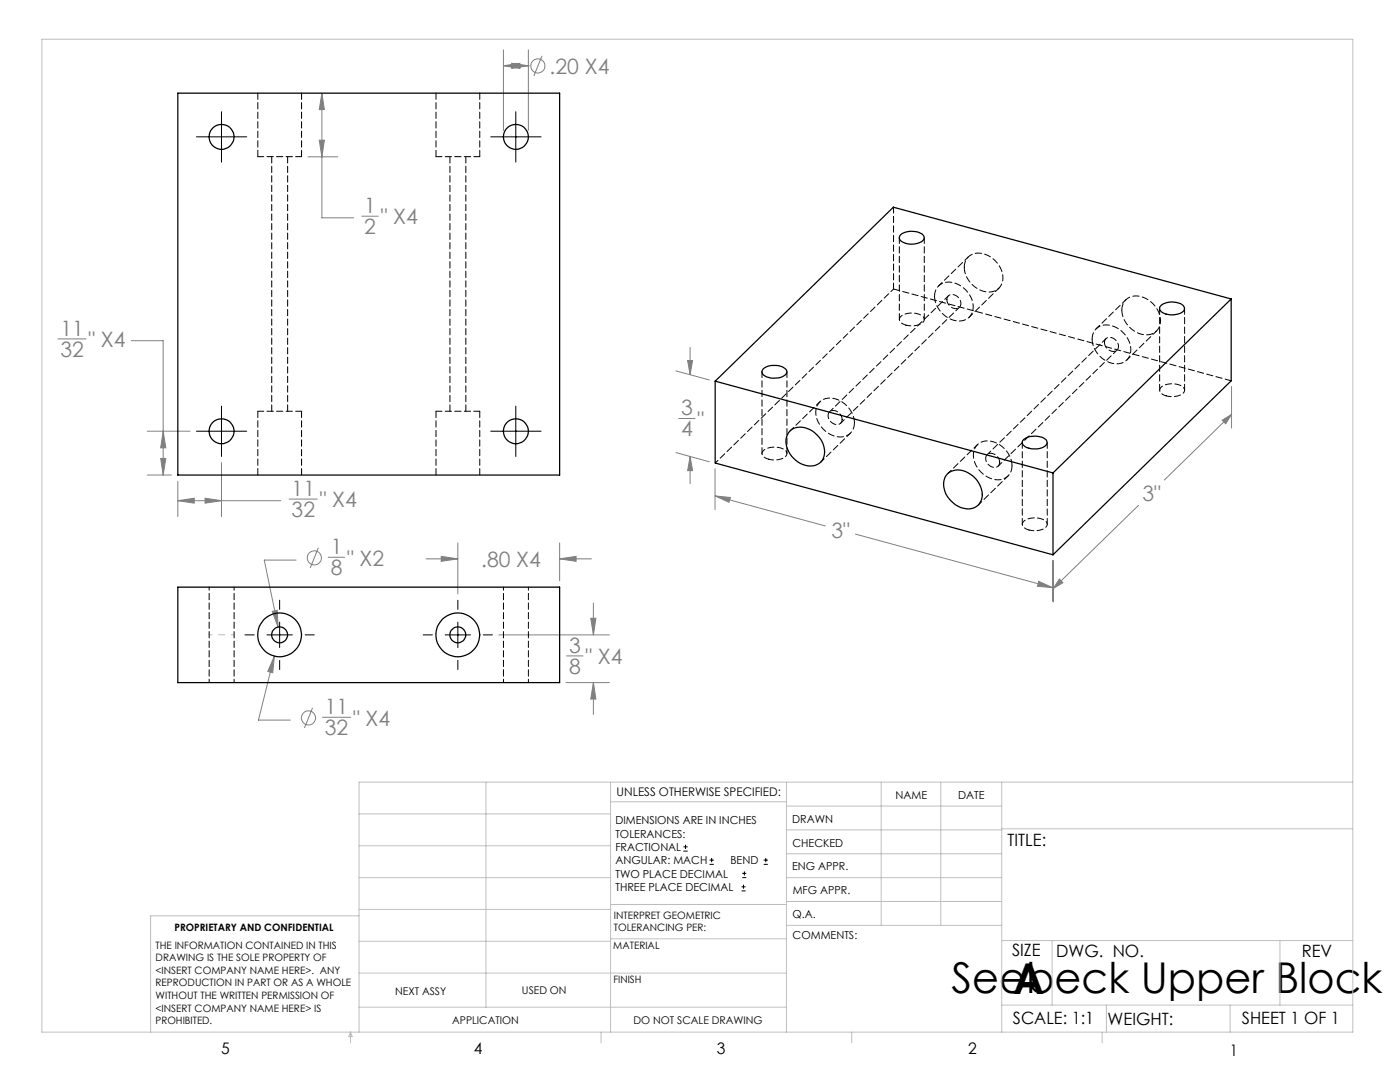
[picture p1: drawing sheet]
<svg xmlns="http://www.w3.org/2000/svg" width="279mm" height="216mm" viewBox="0 0 279 216" stroke-linecap="round" stroke-linejoin="round" font-family="sans-serif">
<g fill="none" stroke="#808080" stroke-width=".2">
<path d="M64.2 18.6l.5 3.3h-1zM64.2 18.6v24.9h6.4M100.5 13.1l3.3-.5v1.1zM100.5 9.9v16.1M100.5 13.1h4.9M102.1 12.6l3.3 .5-3.3 .6zM105.4 9.9v16.1M105.4 13.1h.1M108.2 11.1l-1.7 4.1M61.5 31.3h5.9M63.7 28h1l-.5 3.3zM72.2 43.1h3.3"/>
<path d="M11.6 67.6h5.6M26.2 68h6.4v26.8M134.9 74l6.7 1.8M137.2 71.9h1l-.5 2.9zM137.7 69.3v5.5M245.8 77.1v8.3M29.4 86h8.5M29.4 94.8h4.8M32.1 91.5h1l-.5 3.3zM32.6 86l.5 3.4h-1zM35.5 99.9l3.3-.5v1zM35.5 96.1v7"/>
<path d="M35.5 99.9h20.6M40.9 99.4l3.3 .5-3.3 .5zM44.2 92.4v10.7M57.7 99.6h5.6M134.9 90.3l6.7 1.8M135.4 83.5h3.3M137.7 91.1l.5 2.8h-1zM137.7 91.1v5.4M142.7 99l3.1 .3-.3 .9zM142.7 93.5v8.2M142.7 99l22 6M243.9 83.9l1.9-1.2-1.2 1.9z"/>
<path d="M245.8 82.7l-13.4 13.1M59.1 111.8h-6.4l2.8 13.3M63.5 109.3l-1.6 4M65.5 111.2h3.3M85 111.5h6.4M88.1 111l3.3 .5-3.3 .5zM91.4 108.3v10.2M111.7 111.5l3.3-.5v1zM111.7 108.3v7.6M111.7 111.5h6.3M170.7 106.6l39.4 10.7M207.3 116l2.8 1.3-3.1-.3z"/>
<path d="M210.1 111.8v8.2M210.2 111.8v8.3M211.4 115.5l.7 .8-1.9 1.1zM227.2 100.8l-17 16.6M54.3 122l1-.2 .2 3.3zM54.8 130.9l-.4 3.3-1-.2zM54.8 130.9l-3.2 12.8h6.3M99.6 126.7h22M113 136.2h8.6M113.1 130.9h3.2M117.9 123.4h1l-.5 3.3zM118.4 136.2l.5 3.3h-1z"/>
<path d="M118.4 120.3v6.4M118.4 136.2v6.4M62.4 141.3l-1.7 4M64.3 143.1h5.7"/>
<circle cx="107.3" cy="13.1" r="1.42"/>
<circle cx="62.7" cy="111.3" r="1.4"/>
<circle cx="61.5" cy="143.3" r="1.42"/>
</g>
<g fill="none" stroke="#000" stroke-width=".2">
<path d="M39.2 27.3h10M44.2 22.3v10M97.9 27.3h10.1M102.9 22.3v10M39.2 86h10M44.2 81v10.1M97.9 86h10.1M102.9 81v10.1M55.8 119.8v1.8M91.4 119.8v1.8M48.9 126.7h1.8M53.3 126.7h5"/>
<path d="M55.8 124.1v5.1M55.8 131.8v1.8M60.9 126.7h1.8M84.5 126.7h1.8M88.8 126.7h5.1M91.4 124.1v5.1M91.4 131.8v1.8M96.4 126.7h1.9M136.4 169.8h.8M136.4 169h.8M136.8 168.6v.8M141.6 172.5h.9"/>
<path d="M141.6 171.6h.9M142 171.2v.8M148 177.8h.8M148 177h.8M148.1 175.1h.8M148.1 174.3h.8M148.4 176.5v.8M148.6 173.9v.8M152.4 172.5h.8M152.4 171.6h.8M152.8 171.2v.8"/>
</g>
<path d="M41.7 126.7h5" fill="none" stroke="#c0c0c0" stroke-width=".2" stroke-dasharray="15.2 1.3 1.3 1.3" stroke-dashoffset="14.7"/>
<g fill="none" stroke="#c0c0c0" stroke-width=".2">
<path d="M8.4 7.8h261.6v198.2h-261.6zM97 156.1v44.9M121.8 156.1v49.9M121.8 160h35.2M157 156.1v49.9M175.9 156.1v28.5M187.7 156.1v28.5M199.9 156.1v49.9M270 156.1h-198.4v49.9M71.6 175.1h50.2M71.6 168.8h50.2M71.6 162.4h50.2"/>
<path d="M157 170.4h42.9M157 165.6h42.9M157 160.8h42.9M157 175.1h42.9M157 179.9h42.9M199.9 165.4h70.1M71.6 194.2h85.4M71.6 187.8h50.2M71.6 181.5h50.2M71.6 182.7h-41.5v23.3M121.8 187.3h35.2M121.8 180.5h35.2"/>
<path d="M157 184.6h42.9M199.9 187.7h70.1M210 187.7v12.9M255.4 187.7v12.9M70 206v2.1M70 206l.3 .8h-.7zM71.6 201h85.4M119.9 206v2.1M170 206v2.1M199.9 200.6h70.1M220 206v2.1M220.8 200.6v5.4"/>
<path d="M245.5 200.6v5.4"/>
</g>
<path d="M100.5 13.1l3.3-.5v1.1zM102.1 12.6l3.3 .5-3.3 .6zM63.7 28h1l-.5 3.3zM64.2 18.6l.5 3.3h-1zM40.9 99.4l3.3 .5-3.3 .5zM35.5 99.9l3.3-.5v1zM32.6 86l.5 3.4h-1zM32.1 91.5h1l-.5 3.3zM54.3 122l1.2 3.1-.2-3.3zM54.8 130.9l-1.4 3.1 1 .2zM88.1 111l3.3 .5-3.3 .5zM111.7 111.5l3.3-.5v1zM117.9 123.4h1l-.5 3.3zM118.4 136.2l.5 3.3h-1zM142.7 99l3.1 .3-.3 .9zM207.3 116l2.8 1.3-3.1-.3zM211.4 115.5l.7 .8-1.9 1.1zM243.9 83.9l1.9-1.2-1.2 1.9zM137.2 71.9h1l-.5 2.9zM137.7 91.1l.5 2.8h-1z" fill="#808080"/>
<g fill="none" stroke="#000" stroke-width=".25">
<path d="M35.5 18.6h76.2v76.2h-76.2zM179.7 46.8a3.7 3.7 0 0 1 4.6 .2l.1 .2a1.4 1.4 0 0 1-1.5 1.4 3.1 3.1 0 0 1-3.4-.9v-.4zM245.7 59.7l-35.6 34.7M245.7 59.7v16.3l-35.6 34.7M245.7 59.7l-67.4-18.4-35.6 34.8M142.7 76.1v16.3l67.4 18.3M142.7 76.1l67.4 18.3M152.3 73.6a3.6 3.6 0 0 1 4.7 .3 1.4 1.4 0 0 1-1.5 1.5 3.3 3.3 0 0 1-3.4-.9v-.5zM231.7 61a3.7 3.7 0 0 1 4.5 .1l.2 .4a1.83 1.83 0 0 1-2 1.3 2.62 2.62 0 0 1-3-1.2zM157.7 86a3.9 3.9 0 0 1 5.4 .8 4 4 0 0 1 .7 5.4 3.9 3.9 0 0 1-5.4-.8 3.9 3.9 0 0 1-.7-5.4zM189.1 94.5a3.7 3.7 0 0 1 5 .4 4.3 4.3 0 0 1 1.4 5.5 3.2 3.2 0 0 1-4.3 .6 4.6 4.6 0 0 1-2.4-6.1zM204.3 87.7a3.9 3.9 0 0 1 4.5 .1 1.11 1.11 0 0 1-1 1.6 3.5 3.5 0 0 1-3.8-.8 .74 .74 0 0 1 .3-.9z"/>
<path d="M210.1 94.4v16.3M35.5 117.2h76.2v19h-76.2z"/>
<circle cx="44.2" cy="27.3" r="2.49"/>
<circle cx="102.9" cy="27.3" r="2.49"/>
<circle cx="44.2" cy="86.1" r="2.49"/>
<circle cx="102.9" cy="86.1" r="2.49"/>
<circle cx="55.8" cy="126.7" r="1.59"/>
<circle cx="55.8" cy="126.7" r="4.4"/>
<circle cx="91.4" cy="126.7" r="1.59"/>
<circle cx="91.4" cy="126.7" r="4.4"/>
</g>
<g fill="none" stroke="#000" stroke-width=".2" stroke-dasharray="1.3 .6" stroke-dashoffset=".1">
<path d="M51.5 31.3h8.7M87 31.3h8.7M178.3 41.3v16.4M179.5 47.4v16.3M152.1 74.2v16.3M184.5 63.7v-16.3M231.4 61.5v16.4M236.4 77.9v-16.4M60.2 82.1h-8.7M95.7 82.1h-8.7M157 90.5v-16.3M204 88.3v16.3"/>
<path d="M209 104.6v-16.3"/>
</g>
<g fill="none" stroke="#000" stroke-width=".2" stroke-dasharray="1.3 .6">
<path d="M51.5 18.6v12.7M87 18.6v12.7M54.2 31.3v50.8M60.2 31.3v-12.7M89.8 31.3v50.8M95.7 31.3v-12.7M186.5 59.1a2.88 2.88 0 0 1 4.4-2.5 4.9 4.9 0 0 1 3 6 3.3 3.3 0 0 1-5 .6 5.3 5.3 0 0 1-2.4-4.1M189 59.8a1.14 1.14 0 0 1 .7-1 1.14 1.14 0 0 1 1.3 .3 1.33 1.33 0 0 1 .8 1.2 1.33 1.33 0 0 1-.8 1.3 1.87 1.87 0 0 1-2-1.8M192.4 53.3a2.88 2.88 0 0 1 4.4-2.5 4.9 4.9 0 0 1 3.1 6 3.3 3.3 0 0 1-5.1 .6 5.3 5.3 0 0 1-2.4-4.1M218 67.7a2.88 2.88 0 0 1 4.3-2.6 4.9 4.9 0 0 1 3.1 6 3.3 3.3 0 0 1-5.1 .7 5.3 5.3 0 0 1-2.3-4.1M220.4 68.3a1.14 1.14 0 0 1 .8-1 1.14 1.14 0 0 1 1.2 .4 1.33 1.33 0 0 1 .8 1.2 1.33 1.33 0 0 1-.8 1.2 1.87 1.87 0 0 1-2-1.8M223.9 61.9a2.88 2.88 0 0 1 4.4-2.5 4.9 4.9 0 0 1 3 5.9 3.3 3.3 0 0 1-5 .7 5.3 5.3 0 0 1-2.4-4.1"/>
<path d="M245.7 76l-67.4-18.3M51.5 82.1v12.7M57.4 82.1v-50.8M60.2 94.8v-12.7M87 82.1v12.7M93 82.1v-50.8M95.7 94.8v-12.7M168.1 83.7a1.72 1.72 0 0 0-2.5-1.5 1.65 1.65 0 0 0 .2 1.9 1.65 1.65 0 0 0 2 .4l.3-.8M170.5 84.4a5.1 5.1 0 0 0-5.8-4.9 3.1 3.1 0 0 0-1.4 4.8 4.8 4.8 0 0 0 5.7 2.6l.7-.5 .5-.7 .3-1.3M199.5 92.2a1.72 1.72 0 0 0-2.5-1.5 1.65 1.65 0 0 0 .2 2 1.65 1.65 0 0 0 2 .3l.3-.8M202 92.9a5.1 5.1 0 0 0-5.8-4.8 3.1 3.1 0 0 0-1.4 4.7 4.8 4.8 0 0 0 5.7 2.7l.7-.5 .5-.7 .3-1.4"/>
</g>
<path d="M178.3 57.7l-35.5 34.7M41.7 117.1v19.1M100.5 117.1v19.1M46.7 136.2v-19.1M105.5 136.2v-19.1" fill="none" stroke="#000" stroke-width=".2" stroke-dasharray="1.3 .6" stroke-dashoffset=".6"/>
<g fill="none" stroke="#000" stroke-width=".2" stroke-dasharray="1.3 .6" stroke-dashoffset=".3">
<path d="M189.3 59l-23.7 23.2M193.2 51.3l-5.9 5.7M224.7 59.8l-5.9 5.8M180.8 64.9a3.6 3.6 0 0 0 3.5-.8 1.17 1.17 0 0 0-1.2-1.5 3.6 3.6 0 0 0-3.5 .8 1.17 1.17 0 0 0 1.2 1.5M193.4 63.3l5.9-5.8M220.7 67.6l-23.7 23.1M224.9 71.8l5.9-5.7M232.8 79a3.6 3.6 0 0 0 3.5-.7 1.17 1.17 0 0 0-1.2-1.6 3.6 3.6 0 0 0-3.5 .8 1.17 1.17 0 0 0 1.2 1.5M153.4 91.6a3.6 3.6 0 0 0 3.5-.7 1.17 1.17 0 0 0-1.2-1.5 3.6 3.6 0 0 0-3.5 .7 1.17 1.17 0 0 0 1.2 1.5M163.6 80.2l-5.9 5.8M163.8 92.2l5.9-5.8M167.8 84.4l23.7-23.1"/>
<path d="M195.1 88.7l-6 5.8M199.2 93l23.7-23.1M195.2 100.8l6-5.8M205.3 105.8a3.6 3.6 0 0 0 3.6-.8 1.17 1.17 0 0 0-1.2-1.5 3.6 3.6 0 0 0-3.6 .7 1.17 1.17 0 0 0 1.2 1.6"/>
</g>
<g font-size="8.5">
<text x="189.9" y="198.1">Seebeck Upper Block</text>
<text x="202.2" y="198.3">A</text>
</g>
<g font-size="4.2" fill="#808080">
<text x="109.7" y="14.7">.20 X4</text>
<text x="72.7" y="42.5">1</text>
<text x="72.7" y="46.7">2</text>
<text x="76" y="44.8">&quot; X4</text>
<text x="12" y="67">11</text>
<text x="12" y="71.2">32</text>
<text x="17.7" y="69.3">&quot; X4</text>
<text x="135.9" y="82.8">3</text>
<text x="135.9" y="87">4</text>
<text x="139.2" y="85.2">&quot;</text>
<text x="58.2" y="98.9">11</text>
<text x="63.8" y="101.2">&quot; X4</text>
<text x="228" y="99.9">3&quot;</text>
<text x="58.2" y="103.1">32</text>
<text x="165.9" y="107.3">3&quot;</text>
<text x="66" y="110.5">1</text>
<text x="69.3" y="112.9">&quot; X2</text>
<text x="96" y="113.1">.80 X4</text>
<text x="66" y="114.7">8</text>
<text x="113.6" y="130.2">3</text>
<text x="113.6" y="134.4">8</text>
<text x="116.8" y="132.5">&quot; X4</text>
<text x="64.8" y="142.5">11</text>
<text x="64.8" y="146.7">32</text>
<text x="70.5" y="144.8">&quot; X4</text>
</g>
<g font-size="3.4">
<text x="201.1" y="168.8">TITLE:</text>
<text x="202" y="190.8">SIZE</text>
<text x="210.8" y="190.9">DWG. NO.</text>
<text x="259.8" y="191">REV</text>
<text x="202.1" y="204.4">SCALE: 1:1</text>
<text x="221" y="204.5">WEIGHT:</text>
<text x="247.8" y="204.4">SHEET 1 OF 1</text>
</g>
<g font-size="3.2">
<text x="44.2" y="210.4">5</text>
<text x="94.6" y="210.3">4</text>
<text x="143.1" y="210.4">3</text>
<text x="193.2" y="210.3">2</text>
<text x="245.4" y="210.6">1</text>
</g>
<text font-size="2.4" x="123.1" y="158.9">UNLESS OTHERWISE SPECIFIED:</text>
<g font-size="2.2">
<text x="178.7" y="159.4">NAME</text>
<text x="191.2" y="159.4">DATE</text>
<text x="122.8" y="164.5">DIMENSIONS ARE IN INCHES</text>
<text x="122.8" y="167.1">TOLERANCES:</text>
<text x="158.1" y="164.2">DRAWN</text>
<text x="122.8" y="169.8">FRACTIONAL</text>
<text x="122.8" y="172.5">ANGULAR: MACH</text>
<text x="145.8" y="172.5">BEND</text>
<text x="158.1" y="173.7">ENG APPR.</text>
<text x="158.2" y="169.1">CHECKED</text>
<text x="122.8" y="175.1">TWO PLACE DECIMAL</text>
<text x="122.8" y="177.8">THREE PLACE DECIMAL</text>
<text x="158.2" y="178.4">MFG APPR.</text>
<text x="158.2" y="183.2">Q.A.</text>
<text x="158.2" y="187.4">COMMENTS:</text>
</g>
<g font-size="2.1">
<text x="78.8" y="198.5">NEXT ASSY</text>
<text x="104.2" y="198.4">USED ON</text>
<text x="90.2" y="204.3">APPLICATION</text>
<text x="126.4" y="204.3">DO NOT SCALE DRAWING</text>
</g>
<g font-size="2">
<text x="34.8" y="185.7">PROPRIETARY AND CONFIDENTIAL</text>
<text x="122.5" y="183.3">INTERPRET GEOMETRIC</text>
<text x="122.5" y="185.9">TOLERANCING PER:</text>
<text x="31.1" y="189.3">THE INFORMATION CONTAINED IN THIS</text>
<text x="31.1" y="191.8">DRAWING IS THE SOLE PROPERTY OF</text>
<text x="122.4" y="189.4">MATERIAL</text>
<text x="31.1" y="194.3">&lt;INSERT COMPANY NAME HERE&gt;. ANY</text>
<text x="31.1" y="196.8">REPRODUCTION IN PART OR AS A WHOLE</text>
<text x="122.4" y="196.2">FINISH</text>
<text x="31.1" y="199.4">WITHOUT THE WRITTEN PERMISSION OF</text>
<text x="31.1" y="201.9">&lt;INSERT COMPANY NAME HERE&gt; IS</text>
<text x="31.1" y="204.4">PROHIBITED.</text>
</g>
</svg>
